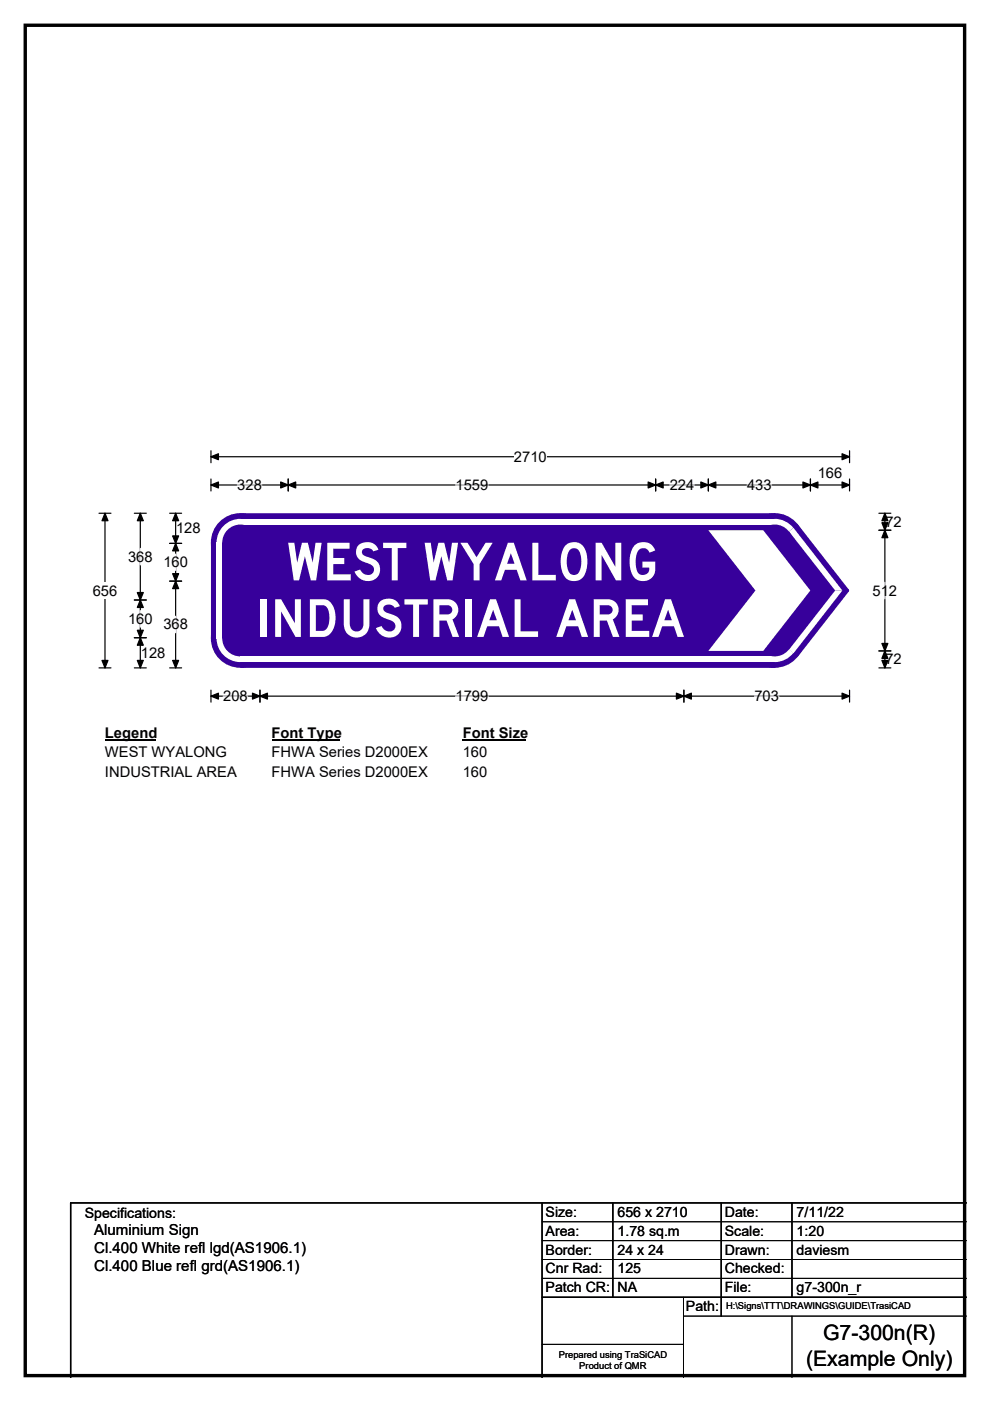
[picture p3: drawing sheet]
<svg xmlns="http://www.w3.org/2000/svg" width="210mm" height="297mm" viewBox="0 0 210 297" stroke-linecap="round" stroke-linejoin="round" font-family="sans-serif">
<path d="M5.4 5.4h199.2v286.3h-199.2z" fill="none" stroke="#000" stroke-width=".72"/>
<path d="M44.7 96.8h135.5M44.7 95.6v2.5M180.2 95.6v2.5" fill="none" stroke="#000" stroke-width=".25"/>
<path d="M44.7 96.8l1.6-.6v1.3zM178.6 96.2l1.6 .6-1.6 .7z" fill="#000" stroke="#000" stroke-width=".25"/>
<path d="M109 95.1h7v3.5h-7z" fill="#fff"/>
<g fill="none" stroke="#000" stroke-width=".25">
<path d="M21 108.8h2.5M22.3 108.8v32.8M44.7 102.8h135.5M44.7 101.6v2.5M61.1 101.6v2.5M139.1 101.6v2.5M150.2 101.6v2.5M171.9 101.6v2.5M180.2 101.6v2.5M21 141.6h2.5M44.7 146.3v2.6M44.7 147.6h135.5"/>
<path d="M55.1 146.3v2.6M145.1 146.3v2.6M180.2 146.3v2.6"/>
</g>
<g fill="#000" stroke="#000" stroke-width=".25">
<path d="M22.3 108.8l.6 1.6h-1.3zM44.7 102.8l1.6-.6v1.3zM61.1 102.8l1.6-.6v1.3zM59.5 102.2l1.6 .6-1.6 .7zM137.5 102.2l1.6 .6-1.6 .7zM139.1 102.8l1.6-.6v1.3zM148.7 102.2l1.5 .6-1.5 .7zM150.2 102.8l1.6-.6v1.3zM170.3 102.2l1.6 .6-1.6 .7zM171.9 102.8l1.6-.6v1.3zM178.6 102.2l1.6 .6-1.6 .7zM21.6 140h1.3l-.6 1.6z"/>
<path d="M44.7 147.6l1.6-.6v1.2zM55.1 147.6l1.6-.6v1.2zM53.6 147l1.5 .6-1.5 .6zM143.5 147l1.6 .6-1.6 .6zM145.1 147.6l1.5-.6v1.2zM178.6 147l1.6 .6-1.6 .6z"/>
</g>
<path d="M50.3 102.8h5.2M96.6 102.8h7M142 102.8h5.3M158.5 102.8h5.2M47.3 147.6h5.2M96.6 147.6h7M160 147.6h5.2" fill="none" stroke="#fff" stroke-width=".25"/>
<path d="M19.7 123.5h5.2v3.5h-5.2z" fill="#fff"/>
<g fill="none" stroke="#000" stroke-width=".25">
<path d="M28.5 108.8h2.5M29.8 108.8v32.8M36 108.8h2.5M36 115.2h2.5M37.3 108.8v32.8M186.4 108.8h2.6M186.4 112.4h2.6M187.7 108.8v32.8M28.5 127.2h2.5M28.5 135.2h2.5M36 123.2h2.5M186.4 138h2.6"/>
<path d="M28.5 141.6h2.5M36 141.6h2.5M186.4 141.6h2.6"/>
</g>
<g fill="#000" stroke="#000" stroke-width=".25">
<path d="M29.8 108.8l.6 1.6h-1.3zM37.3 115.2l.6 1.6h-1.3zM37.3 108.8l.6 1.6h-1.3zM36.6 113.6h1.3l-.6 1.6zM187.7 112.4l.6 1.6h-1.3zM187.7 108.8l.6 1.6h-1.3zM187 110.8h1.3l-.6 1.6zM29.8 127.2l.6 1.6h-1.3zM29.1 133.6h1.3l-.6 1.6zM29.1 125.6h1.3l-.6 1.6zM29.8 135.2l.6 1.6h-1.3zM36.6 121.6h1.3l-.6 1.6z"/>
<path d="M37.3 123.2l.6 1.6h-1.3zM187 136.4h1.3l-.6 1.6zM187.7 138l.6 1.6h-1.3zM29.1 140h1.3l-.6 1.6zM36.6 140h1.3l-.6 1.6zM187 140h1.3l-.6 1.6z"/>
</g>
<path d="M29.8 116.3v3.5M37.3 117.5v3.4M29.8 129.5v3.5M37.3 130.7v3.5M187.7 123.5v3.5" fill="none" stroke="#fff" stroke-width=".25"/>
<path d="M22.3 153.6h10.7v3.5h-10.7z" fill="#fff"/>
<path d="M22.3 156.9h10.7" fill="none" stroke="#000" stroke-width=".32"/>
<path d="M57.6 153.6h14.4v3.5h-14.4z" fill="#fff"/>
<path d="M57.6 156.9h14.4" fill="none" stroke="#000" stroke-width=".32"/>
<path d="M98.1 153.6h13.5v3.5h-13.5z" fill="#fff"/>
<path d="M98.1 156.9h13.5" fill="none" stroke="#000" stroke-width=".32"/>
<g fill="#fff">
<path d="M22.3 157.8h25.7v3.5h-25.7z"/>
<path d="M57.6 157.8h33.1v3.5h-33.1z"/>
<path d="M98.1 157.8h5.3v3.5h-5.3z"/>
<path d="M22.3 162h27.8v3.5h-27.8z"/>
<path d="M57.6 162h33.1v3.5h-33.1z"/>
<path d="M98.1 162h5.3v3.5h-5.3z"/>
</g>
<g fill="#37009b">
<path d="M44.7 115.1l6.3-6.3h113.3l4.9 2.4 10.9 13.9v.3l-10.9 13.8-4.9 2.4h-113.3l-6.3-6.2z" fill-rule="evenodd"/>
<path d="M179.7 125h.3v.4h-.3z" fill-rule="evenodd"/>
<circle cx="51" cy="115" r="6.2"/>
<circle cx="51" cy="135.3" r="6.2"/>
<circle cx="164.3" cy="135.3" r="6.2"/>
<circle cx="164.3" cy="115" r="6.2"/>
</g>
<g fill="#fff">
<path d="M50.9 110h113.4v1.2h-113.4z" fill-rule="evenodd"/>
<path d="M47.1 111.8a5.1 5.1 0 0 1 3.9-1.8v5.1l-5.1-.1a5.1 5.1 0 0 1 1.2-3.2z" fill-rule="evenodd"/>
</g>
<circle cx="51" cy="115.1" r="3.8" fill="#37009b"/>
<g fill="#fff">
<path d="M46 115h1.1v20.4h-1.1z" fill-rule="evenodd"/>
<path d="M45.9 135.3h5.1v5.1a5.1 5.1 0 0 1-5.1-5.1z" fill-rule="evenodd"/>
</g>
<circle cx="51" cy="135.3" r="3.8" fill="#37009b"/>
<g fill="#fff">
<path d="M50.9 139.2h113.4v1.2h-113.4z" fill-rule="evenodd"/>
<path d="M164.3 135.3l4 3.1a5 5 0 0 1-4 2z" fill-rule="evenodd"/>
</g>
<circle cx="164.3" cy="135.3" r="3.8" fill="#37009b"/>
<g fill="#fff">
<path d="M177.1 125.2h1.6l-10.4 13.3-1-.7z"/>
<path d="M167.3 112.7l1-.8 10.4 13.3h-1.6z"/>
<path d="M164.3 110a5.1 5.1 0 0 1 4 1.9l-4 3.2z" fill-rule="evenodd"/>
</g>
<circle cx="164.3" cy="115.1" r="3.8" fill="#37009b"/>
<path d="M150.2 112.4h11.7l10 12.8-10 12.8h-11.7l10-12.8z" fill-rule="evenodd" fill="#fff"/>
<path d="M115 255v37M130 255v20M153 255v24M168 255v20M205 255h-190v37M115 275h90" fill="none" stroke="#000" stroke-width=".3"/>
<path d="M115 259h90M115 263h90M115 267h90M115 271h90M145 279h60M145 275v17M168 279v13M115 285h30" fill="none" stroke="#000" stroke-width=".21"/>
<g font-size="11.1" fill="#fff">
<text x="60.9" y="123.1">WEST WYALONG</text>
<text x="54.2" y="135">INDUSTRIAL AREA</text>
</g>
<g font-size="4.5">
<text x="174.6" y="284.2">G7-300n(R)</text>
<text x="171" y="289.6">(Example Only)</text>
</g>
<g font-size="3.2">
<text x="20" y="261.9">Aluminium Sign</text>
<text x="20" y="265.7">Cl.400 White refl lgd(AS1906.1)</text>
<text x="20" y="269.6">Cl.400 Blue refl grd(AS1906.1)</text>
</g>
<g font-size="3.1">
<text x="109" y="97.9">2710</text>
<text x="173.4" y="101.4">166</text>
<text x="50.3" y="103.9">328</text>
<text x="96.6" y="103.9">1559</text>
<text x="142" y="103.9">224</text>
<text x="158.5" y="103.9">433</text>
<text x="37.4" y="113.1">128</text>
<text x="187.8" y="111.7">72</text>
<text x="27.2" y="119.1">368</text>
<text x="34.6" y="120.3">160</text>
<text x="19.7" y="126.3">656</text>
<text x="185.1" y="126.3">512</text>
<text x="27.2" y="132.2">160</text>
<text x="34.6" y="133.5">368</text>
<text x="29.9" y="139.4">128</text>
<text x="187.8" y="140.8">72</text>
<text x="47.3" y="148.7">208</text>
<text x="96.6" y="148.7">1799</text>
<text x="160" y="148.7">703</text>
<text x="22.3" y="156.4">Legend</text>
<text x="22.3" y="160.6">WEST WYALONG</text>
<text x="57.6" y="156.4">Font Type</text>
<text x="57.6" y="160.6">FHWA Series D2000EX</text>
<text x="98.1" y="156.4">Font Size</text>
<text x="98.1" y="160.6">160</text>
<text x="22.3" y="164.8">INDUSTRIAL AREA</text>
<text x="57.6" y="164.8">FHWA Series D2000EX</text>
<text x="98.1" y="164.8">160</text>
</g>
<g font-size="3">
<text x="115.7" y="258">Size:</text>
<text x="131" y="258">656 x 2710</text>
<text x="153.7" y="258">Date:</text>
<text x="169" y="258">7/11/22</text>
<text x="18" y="258.2">Specifications:</text>
<text x="115.7" y="262">Area:</text>
<text x="131" y="262">1.78 sq.m</text>
<text x="153.7" y="262">Scale:</text>
<text x="169" y="262">1:20</text>
<text x="115.7" y="266">Border:</text>
<text x="115.7" y="270">Cnr Rad:</text>
<text x="131" y="266">24 x 24</text>
<text x="131" y="270">125</text>
<text x="153.7" y="266">Drawn:</text>
<text x="153.7" y="270">Checked:</text>
<text x="169" y="266">daviesm</text>
<text x="115.7" y="274">Patch CR:</text>
<text x="131" y="274">NA</text>
<text x="153.7" y="274">File:</text>
<text x="169" y="274">g7-300n_r</text>
<text x="145.5" y="278">Path:</text>
</g>
<g font-size="2">
<text x="154" y="277.6">H:\Signs\TTT\DRAWINGS\GUIDE\TrasiCAD</text>
<text x="118.5" y="287.8">Prepared using TraSiCAD</text>
<text x="122.9" y="290.2">Product of QMR</text>
</g>
</svg>
